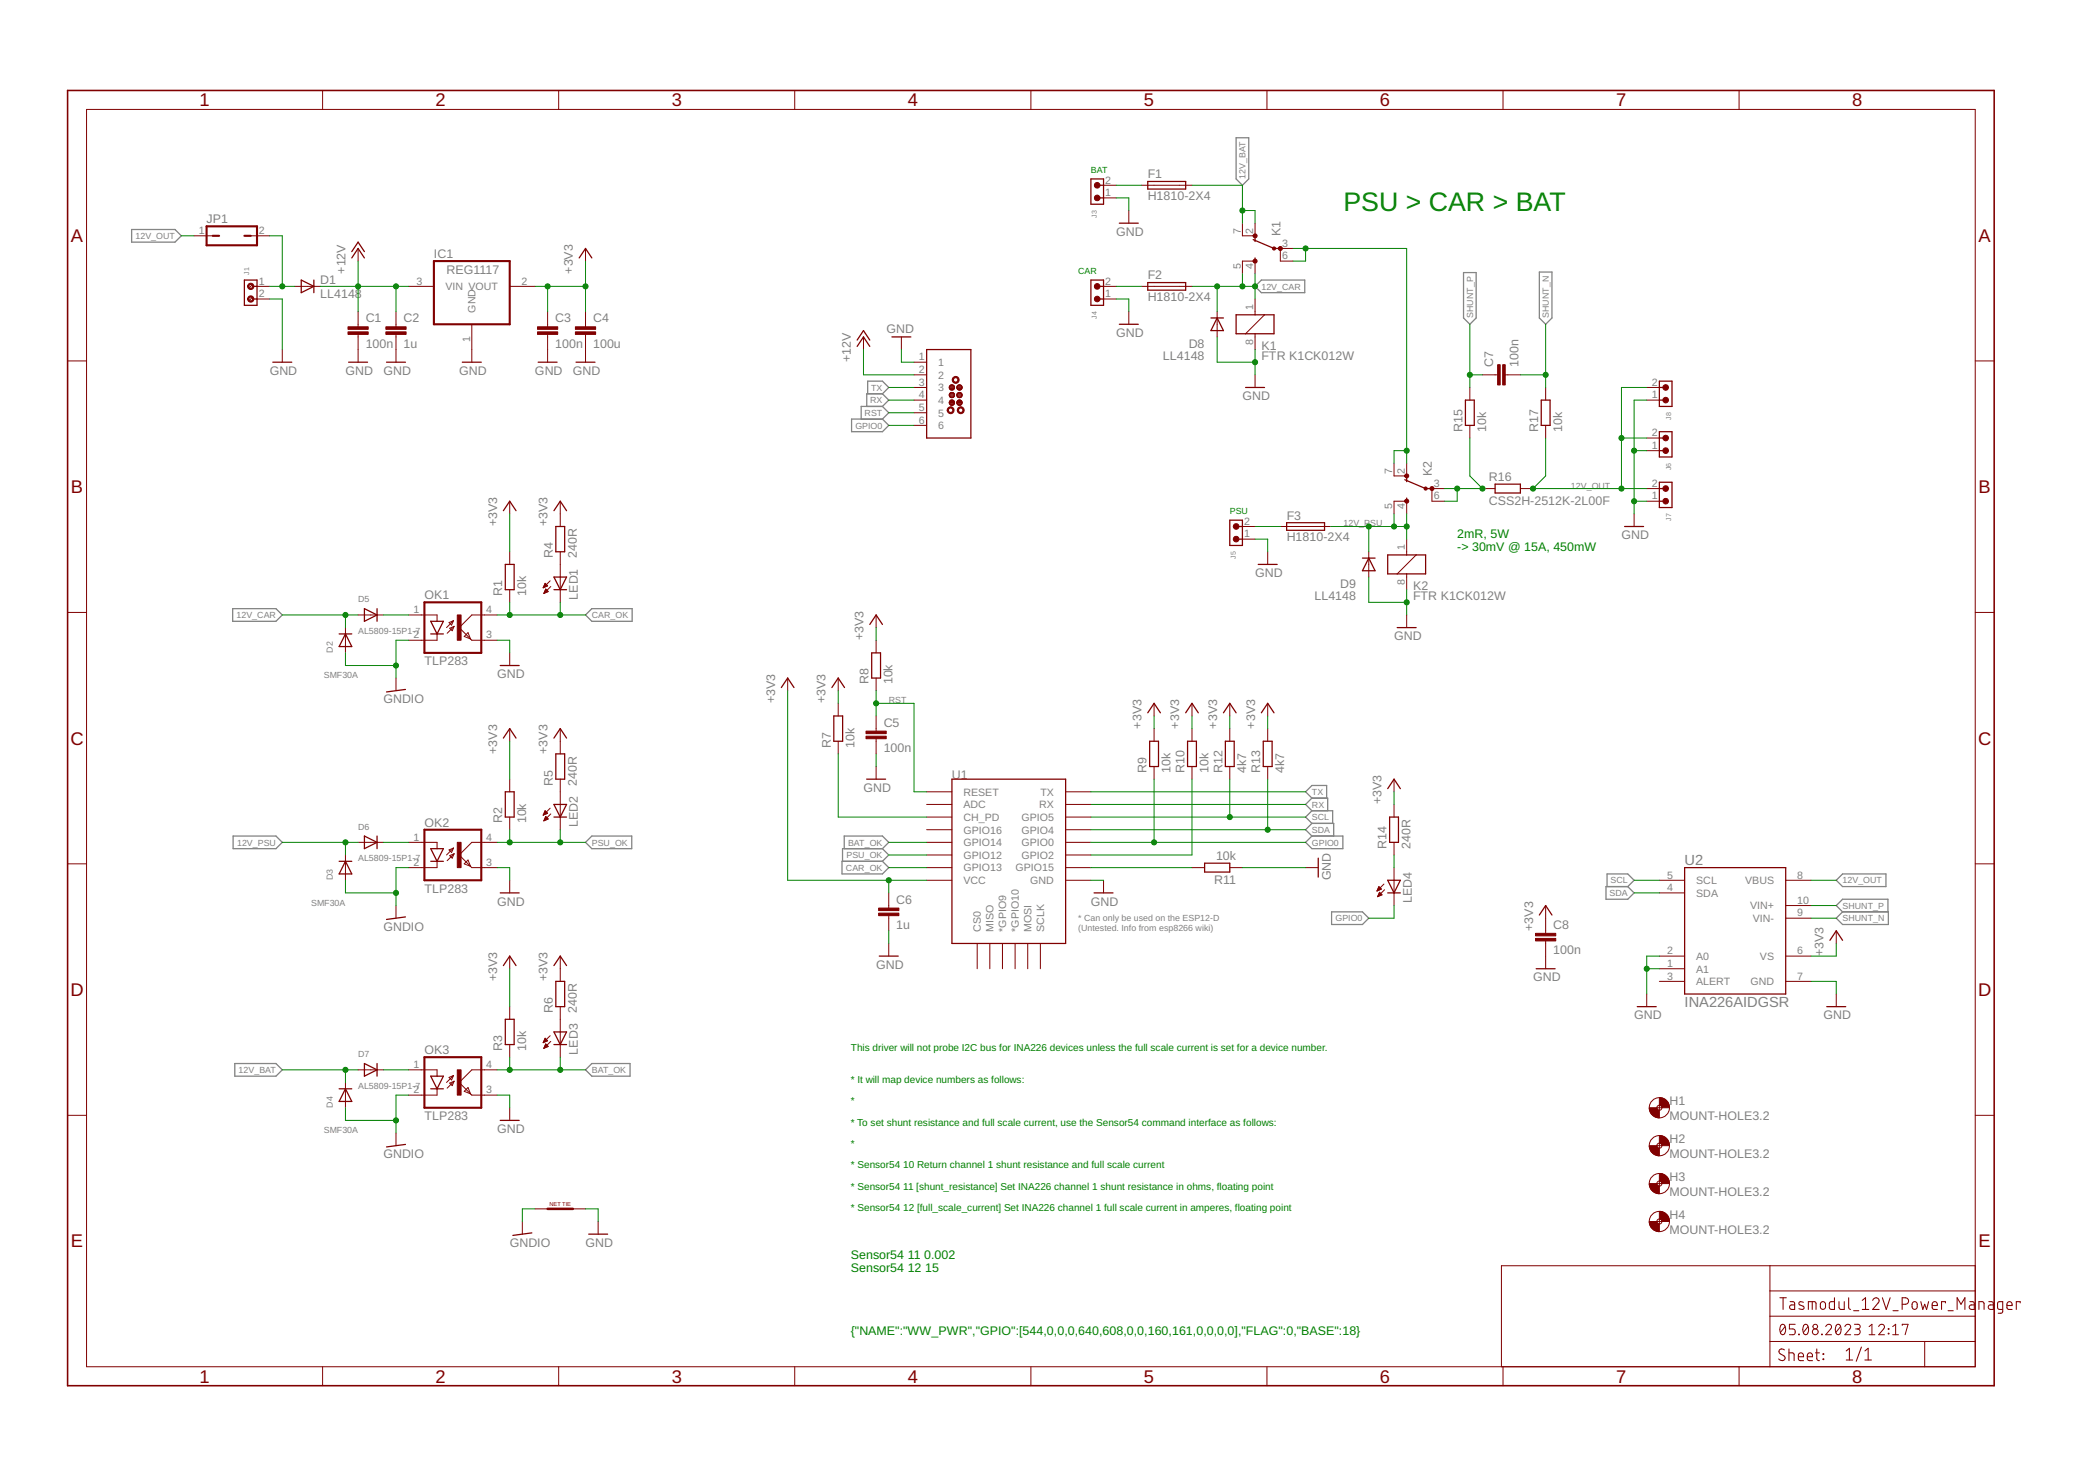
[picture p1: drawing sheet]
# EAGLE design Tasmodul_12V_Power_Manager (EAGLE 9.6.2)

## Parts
C1  100n  C-EUC0603  [C0603]
C2  1u  C-EUC0603  [C0603]
C3  100n  C-EUC0603  [C0603]
C4  100u  C-EUC0603  [C0603]
C5  100n  C-EUC0603  [C0603]
C6  1u  C-EUC0603  [C0603]
C7  100n  C-EUC0603  [C0603]
C8  100n  C-EUC0603  [C0603]
D1  LL4148  DIODE-MINIMELF  [MINIMELF]
D2  SMF30A  DIODE_SOD-123FL  [SOD-123FL]
D3  SMF30A  DIODE_SOD-123FL  [SOD-123FL]
D4  SMF30A  DIODE_SOD-123FL  [SOD-123FL]
D5  AL5809-15P1-7  DIODE_SOD-123FL  [SOD-123FL]
D6  AL5809-15P1-7  DIODE_SOD-123FL  [SOD-123FL]
D7  AL5809-15P1-7  DIODE_SOD-123FL  [SOD-123FL]
D8  LL4148  DIODE-MINIMELF  [MINIMELF]
D9  LL4148  DIODE-MINIMELF  [MINIMELF]
F1  H1810-2X4  [H1810-2X4]
F2  H1810-2X4  [H1810-2X4]
F3  H1810-2X4  [H1810-2X4]
H1  MOUNT-HOLE3.2  [3,2]
H2  MOUNT-HOLE3.2  [3,2]
H3  MOUNT-HOLE3.2  [3,2]
H4  MOUNT-HOLE3.2  [3,2]
IC1  REG1117  [SOT223]
J1  691210910002  [691210910002]
J2  TC2030-MCP-NL  [TC2030-MCP-NL]
J3  691313510002  691313510002  [691313510002]
J4  691313510002  691313510002  [691313510002]
J5  691313510002  691313510002  [691313510002]
J6  691313510002  691313510002  [691313510002]
J7  691313510002  691313510002  [691313510002]
J8  691313510002  691313510002  [691313510002]
JP1  JP1Q  [JP1]
K1  FTR K1CK012W  FTR-K1C  [FTR-K1C]
K2  FTR K1CK012W  FTR-K1C  [FTR-K1C]
LED1  LEDCHIP-LED0603  [CHIP-LED0603]
LED2  LEDCHIP-LED0603  [CHIP-LED0603]
LED3  LEDCHIP-LED0603  [CHIP-LED0603]
LED4  LEDCHIP-LED0603  [CHIP-LED0603]
NT1  NET_TIE0.5MM  [NET_TIE_0.5]
OK1  TLP283  [MINI-FLAT-4]
OK2  TLP283  [MINI-FLAT-4]
OK3  TLP283  [MINI-FLAT-4]
R1  10k  R-EU_R0603  [R0603]
R2  10k  R-EU_R0603  [R0603]
R3  10k  R-EU_R0603  [R0603]
R4  240R  R-EU_R0603  [R0603]
R5  240R  R-EU_R0603  [R0603]
R6  240R  R-EU_R0603  [R0603]
R7  10k  R-EU_R0603  [R0603]
R8  10k  R-EU_R0603  [R0603]
R9  10k  R-EU_R0603  [R0603]
R10  10k  R-EU_R0603  [R0603]
R11  10k  R-EU_R0603  [R0603]
R12  4k7  R-EU_R0603  [R0603]
R13  4k7  R-EU_R0603  [R0603]
R14  240R  R-EU_R0603  [R0603]
R15  10k  R-EU_R0603  [R0603]
R16  CSS2H-2512K-2L00F  [CSS2H-2512K-2L00F]
R17  10k  R-EU_R0603  [R0603]
U1  ESP12ESMD  [ESP12E-SMD]
U2  INA226AIDGSR  [DGS10]

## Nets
12V_BAT: D4.C D7.A F1.B1 F1.B2 F1.B3 F1.B4 K1.2(-1:OA) K1.7(-1:OB)
12V_CAR: D2.C D5.A D8.C F2.B1 F2.B2 F2.B3 F2.B4 K1.1 K1.4(-1:SA) K1.5(-1:SB)
12V_OUT: J6.2 J7.2 J8.2 JP1.1 R16.2 R17.1 U2.8(VBUS)
12V_PSU: D3.C D6.A D9.C F3.B1 F3.B2 F3.B3 F3.B4 K2.1 K2.4(-1:SA) K2.5(-1:SB)
+3V3: C3.1 C4.1 C6.1 C8.1 IC1.2(VOUT) R1.2 R2.2 R3.2 R4.2 R5.2 R6.2 R7.2 R8.2 R9.2 R10.2 R12.2 R13.2 R14.2 U1.VCC U2.6(VS)
+12V: C1.1 C2.1 D1.C IC1.3(VIN) J2.2
BAT_OK: LED3.C OK3.4(COL) R3.1 U1.GPIO14
CAR_OK: LED1.C OK1.4(COL) R1.1 U1.GPIO13
GND: C1.2 C2.2 C3.2 C4.2 C5.2 C6.2 C8.2 D8.A D9.A IC1.1(GND) J1.2 J2.1 J3.1 J4.1 J5.1 J6.1 J7.1 J8.1 K1.8 K2.8 NT1.NET2 OK1.3(EMIT) OK2.3(EMIT) OK3.3(EMIT) R11.1 U1.GND U2.1(A1) U2.2(A0) U2.7(GND)
GNDIO: D2.A D3.A D4.A NT1.NET1 OK1.2(C) OK2.2(C) OK3.2(C)
GPIO0: J2.6 LED4.C R9.1 U1.GPIO0
N$1: LED1.A R4.1
N$2: F1.A1 F1.A2 F1.A3 F1.A4 J3.2
N$3: D1.A J1.1 JP1.2
N$4: LED2.A R5.1
N$5: F3.A1 F3.A2 F3.A3 F3.A4 J5.2
N$6: R7.1 U1.CH_PD
N$7: R11.2 U1.GPIO15
N$8: R10.1 U1.GPIO2
N$9: LED4.A R14.1
N$10: LED3.A R6.1
N$11: K2.3(-1:PA) K2.6(-1:PB) R15.1 R16.1
N$12: D5.C OK1.1(A)
N$13: K1.3(-1:PA) K1.6(-1:PB) K2.2(-1:OA) K2.7(-1:OB)
N$14: F2.A1 F2.A2 F2.A3 F2.A4 J4.2
N$16: D6.C OK2.1(A)
N$18: D7.C OK3.1(A)
PSU_OK: LED2.C OK2.4(COL) R2.1 U1.GPIO12
RST: C5.1 J2.5 R8.1 U1.RESET
RX: J2.4 U1.RXD0(RX)
SCL: R12.1 U1.GPIO5 U2.5(SCL)
SDA: R13.1 U1.GPIO4 U2.4(SDA)
SHUNT_N: C7.2 R17.2 U2.9(VIN-)
SHUNT_P: C7.1 R15.2 U2.10(VIN+)
TX: J2.3 U1.TXD0(TX)
Unconnected: U1.ADC U1.CS0 U1.GPIO9(*GPIO9) U1.GPIO10(*GPIO10) U1.GPIO16 U1.MISO U1.MOSI U1.SCLK U2.3(ALERT)

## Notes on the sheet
- BAT
- PSU > CAR > BAT
- CAR
- PSU
- 2mR, 5W
  -> 30mV @ 15A, 450mW
- This driver will not probe I2C bus for INA226 devices unless the full scale current is set for a device number.
  
  
  * It will map device numbers as follows:
  
  *
  
  * To set shunt resistance and full scale current, use the Sensor54 command interface as follows:
  
  *
  
  * Sensor54 10 Return channel 1 shunt resistance and full scale current
  
  * Sensor54 11 [shunt_resistance] Set INA226 channel 1 shunt resistance in ohms, floating point
  
  * Sensor54 12 [full_scale_current] Set INA226 channel 1 full scale current in amperes, floating point
- Sensor54 11 0.002
  Sensor54 12 15
- {"NAME":"WW_PWR","GPIO":[544,0,0,0,640,608,0,0,160,161,0,0,0,0],"FLAG":0,"BASE":18}

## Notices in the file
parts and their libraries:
Wurth_Connectors_WR-TBL Pluggable Connec: Copyright: Würth Elektronik
Eigene-Rietig: COPYRIGHT: Copyright (C) 2022 Ultra Librarian. All rights reserved.
tag-connect: ©2009 ROFA.cz - modified and updated by Robert Darlington ‹rdarlington@gmail.com›
